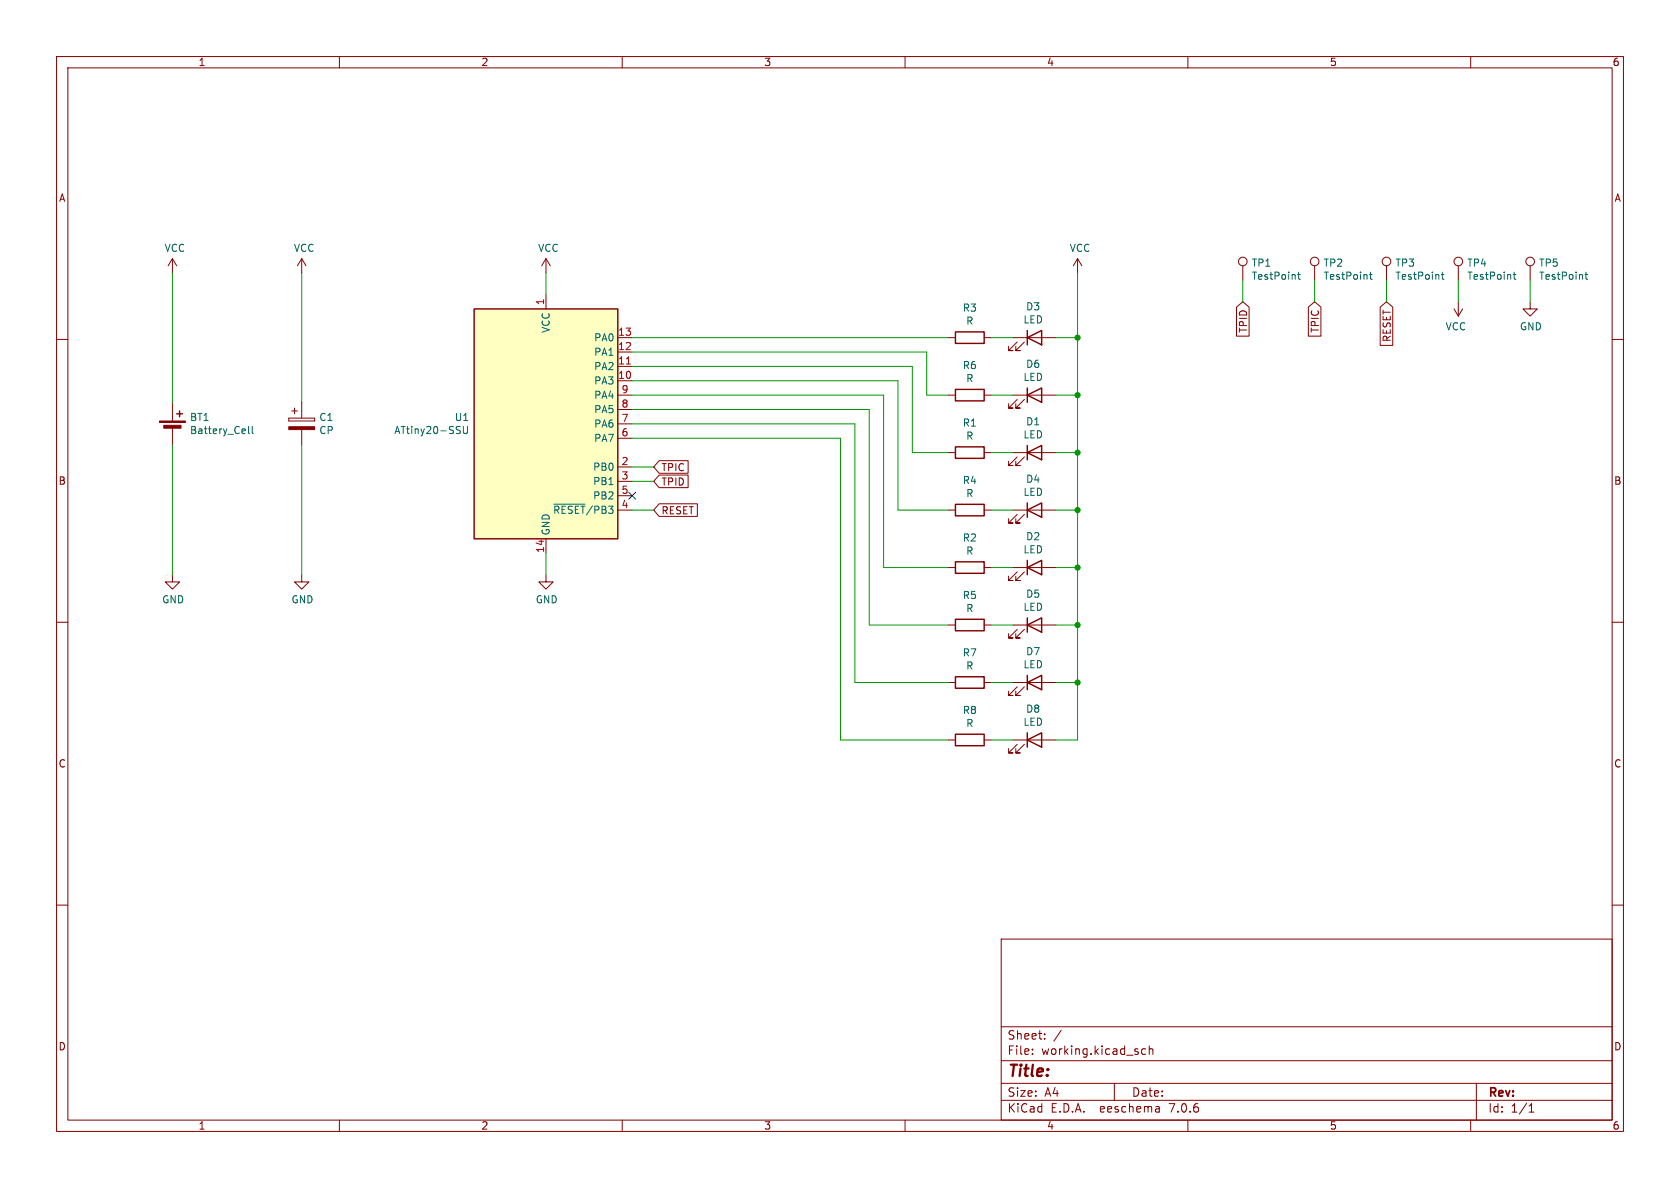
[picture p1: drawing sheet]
(kicad_sch (version 20230121) (generator eeschema)

 (paper "A4")

 (lib_symbols
  (symbol "Connector:TestPoint" (pin_numbers hide) (pin_names (offset 0.762) hide) (in_bom yes) (on_board yes)
   (property "Reference" "TP" (at 0 6.858 0) (effects (font (size 1.27 1.27))))
   (property "Value" "TestPoint" (at 0 5.08 0) (effects (font (size 1.27 1.27))))
   (property "Footprint" "" (at 5.08 0 0) (effects (font (size 1.27 1.27)) hide))
   (property "Datasheet" "~" (at 5.08 0 0) (effects (font (size 1.27 1.27)) hide))
   (symbol "TestPoint_0_1"
    (circle (center 0 3.302) (radius 0.762) (stroke (width 0) (type default)) (fill (type none))))
   (symbol "TestPoint_1_1"
    (pin passive line (at 0 0 90) (length 2.54) (name "1" (effects (font (size 1.27 1.27)))) (number "1" (effects (font (size 1.27 1.27)))))))
  (symbol "Device:Battery_Cell" (pin_numbers hide) (pin_names (offset 0) hide) (in_bom yes) (on_board yes)
   (property "Reference" "BT" (at 2.54 2.54 0) (effects (font (size 1.27 1.27)) (justify left)))
   (property "Value" "Battery_Cell" (at 2.54 0 0) (effects (font (size 1.27 1.27)) (justify left)))
   (property "Footprint" "" (at 0 1.524 90) (effects (font (size 1.27 1.27)) hide))
   (property "Datasheet" "~" (at 0 1.524 90) (effects (font (size 1.27 1.27)) hide))
   (symbol "Battery_Cell_0_1"
    (rectangle (start -2.286 1.778) (end 2.286 1.524) (stroke (width 0) (type default)) (fill (type outline)))
    (rectangle (start -1.524 1.016) (end 1.524 0.508) (stroke (width 0) (type default)) (fill (type outline)))
    (polyline (pts (xy 0 0.762) (xy 0 0)) (stroke (width 0) (type default)) (fill (type none)))
    (polyline (pts (xy 0 1.778) (xy 0 2.54)) (stroke (width 0) (type default)) (fill (type none)))
    (polyline (pts (xy 0.762 3.048) (xy 1.778 3.048)) (stroke (width 0.254) (type default)) (fill (type none)))
    (polyline (pts (xy 1.27 3.556) (xy 1.27 2.54)) (stroke (width 0.254) (type default)) (fill (type none))))
   (symbol "Battery_Cell_1_1"
    (pin passive line (at 0 5.08 270) (length 2.54) (name "+" (effects (font (size 1.27 1.27)))) (number "1" (effects (font (size 1.27 1.27)))))
    (pin passive line (at 0 -2.54 90) (length 2.54) (name "-" (effects (font (size 1.27 1.27)))) (number "2" (effects (font (size 1.27 1.27)))))))
  (symbol "Device:LED" (pin_numbers hide) (pin_names (offset 1.016) hide) (in_bom yes) (on_board yes)
   (property "Reference" "D" (at 0 2.54 0) (effects (font (size 1.27 1.27))))
   (property "Value" "LED" (at 0 -2.54 0) (effects (font (size 1.27 1.27))))
   (property "Footprint" "" (at 0 0 0) (effects (font (size 1.27 1.27)) hide))
   (property "Datasheet" "~" (at 0 0 0) (effects (font (size 1.27 1.27)) hide))
   (symbol "LED_0_1"
    (polyline (pts (xy -1.27 -1.27) (xy -1.27 1.27)) (stroke (width 0.254) (type default)) (fill (type none)))
    (polyline (pts (xy -1.27 0) (xy 1.27 0)) (stroke (width 0) (type default)) (fill (type none)))
    (polyline (pts (xy 1.27 -1.27) (xy 1.27 1.27) (xy -1.27 0) (xy 1.27 -1.27)) (stroke (width 0.254) (type default)) (fill (type none)))
    (polyline (pts (xy -3.048 -0.762) (xy -4.572 -2.286) (xy -3.81 -2.286) (xy -4.572 -2.286) (xy -4.572 -1.524)) (stroke (width 0) (type default)) (fill (type none)))
    (polyline (pts (xy -1.778 -0.762) (xy -3.302 -2.286) (xy -2.54 -2.286) (xy -3.302 -2.286) (xy -3.302 -1.524)) (stroke (width 0) (type default)) (fill (type none))))
   (symbol "LED_1_1"
    (pin passive line (at -3.81 0 0) (length 2.54) (name "K" (effects (font (size 1.27 1.27)))) (number "1" (effects (font (size 1.27 1.27)))))
    (pin passive line (at 3.81 0 180) (length 2.54) (name "A" (effects (font (size 1.27 1.27)))) (number "2" (effects (font (size 1.27 1.27)))))))
  (symbol "Device:R" (pin_numbers hide) (pin_names (offset 0)) (in_bom yes) (on_board yes)
   (property "Reference" "R" (at 2.032 0 90) (effects (font (size 1.27 1.27))))
   (property "Value" "R" (at 0 0 90) (effects (font (size 1.27 1.27))))
   (property "Footprint" "" (at -1.778 0 90) (effects (font (size 1.27 1.27)) hide))
   (property "Datasheet" "~" (at 0 0 0) (effects (font (size 1.27 1.27)) hide))
   (symbol "R_0_1"
    (rectangle (start -1.016 -2.54) (end 1.016 2.54) (stroke (width 0.254) (type default)) (fill (type none))))
   (symbol "R_1_1"
    (pin passive line (at 0 3.81 270) (length 1.27) (name "~" (effects (font (size 1.27 1.27)))) (number "1" (effects (font (size 1.27 1.27)))))
    (pin passive line (at 0 -3.81 90) (length 1.27) (name "~" (effects (font (size 1.27 1.27)))) (number "2" (effects (font (size 1.27 1.27)))))))
  (symbol "power:GND" (power) (pin_names (offset 0)) (in_bom yes) (on_board yes)
   (property "Reference" "#PWR" (at 0 -6.35 0) (effects (font (size 1.27 1.27)) hide))
   (property "Value" "GND" (at 0 -3.81 0) (effects (font (size 1.27 1.27))))
   (property "Footprint" "" (at 0 0 0) (effects (font (size 1.27 1.27)) hide))
   (property "Datasheet" "" (at 0 0 0) (effects (font (size 1.27 1.27)) hide))
   (symbol "GND_0_1"
    (polyline (pts (xy 0 0) (xy 0 -1.27) (xy 1.27 -1.27) (xy 0 -2.54) (xy -1.27 -1.27) (xy 0 -1.27)) (stroke (width 0) (type default)) (fill (type none))))
   (symbol "GND_1_1"
    (pin power_in line (at 0 0 270) (length 0) hide (name "GND" (effects (font (size 1.27 1.27)))) (number "1" (effects (font (size 1.27 1.27)))))))
  (symbol "power:VCC" (power) (pin_names (offset 0)) (in_bom yes) (on_board yes)
   (property "Reference" "#PWR" (at 0 -3.81 0) (effects (font (size 1.27 1.27)) hide))
   (property "Value" "VCC" (at 0 3.81 0) (effects (font (size 1.27 1.27))))
   (property "Footprint" "" (at 0 0 0) (effects (font (size 1.27 1.27)) hide))
   (property "Datasheet" "" (at 0 0 0) (effects (font (size 1.27 1.27)) hide))
   (symbol "VCC_0_1"
    (polyline (pts (xy -0.762 1.27) (xy 0 2.54)) (stroke (width 0) (type default)) (fill (type none)))
    (polyline (pts (xy 0 0) (xy 0 2.54)) (stroke (width 0) (type default)) (fill (type none)))
    (polyline (pts (xy 0 2.54) (xy 0.762 1.27)) (stroke (width 0) (type default)) (fill (type none))))
   (symbol "VCC_1_1"
    (pin power_in line (at 0 0 90) (length 0) hide (name "VCC" (effects (font (size 1.27 1.27)))) (number "1" (effects (font (size 1.27 1.27)))))))
  (symbol "rubylife-rescue:ATtiny20-SSU-MCU_Microchip_ATtiny" (in_bom yes) (on_board yes)
   (property "Reference" "U" (at -12.7 21.59 0) (effects (font (size 1.27 1.27)) (justify left bottom)))
   (property "Value" "MCU_Microchip_ATtiny:ATtiny20-SSU" (at 2.54 -21.59 0) (effects (font (size 1.27 1.27)) (justify left top)))
   (property "Footprint" "Package_SO:SOIC-14_3.9x8.7mm_P1.27mm" (at 0 0 0) (effects (font (size 1.27 1.27) italic) hide))
   (property "Datasheet" "" (at 0 0 0) (effects (font (size 1.27 1.27)) hide))
   (symbol "ATtiny20-SSU-MCU_Microchip_ATtiny_0_1"
    (rectangle (start -12.7 -20.32) (end 12.7 20.32) (stroke (width 0.254) (type solid)) (fill (type background))))
   (symbol "ATtiny20-SSU-MCU_Microchip_ATtiny_1_1"
    (pin power_in line (at 0 22.86 270) (length 2.54) (name "VCC" (effects (font (size 1.27 1.27)))) (number "1" (effects (font (size 1.27 1.27)))))
    (pin bidirectional line (at 15.24 7.62 180) (length 2.54) (name "PA3" (effects (font (size 1.27 1.27)))) (number "10" (effects (font (size 1.27 1.27)))))
    (pin bidirectional line (at 15.24 10.16 180) (length 2.54) (name "PA2" (effects (font (size 1.27 1.27)))) (number "11" (effects (font (size 1.27 1.27)))))
    (pin bidirectional line (at 15.24 12.7 180) (length 2.54) (name "PA1" (effects (font (size 1.27 1.27)))) (number "12" (effects (font (size 1.27 1.27)))))
    (pin bidirectional line (at 15.24 15.24 180) (length 2.54) (name "PA0" (effects (font (size 1.27 1.27)))) (number "13" (effects (font (size 1.27 1.27)))))
    (pin power_in line (at 0 -22.86 90) (length 2.54) (name "GND" (effects (font (size 1.27 1.27)))) (number "14" (effects (font (size 1.27 1.27)))))
    (pin bidirectional line (at 15.24 -7.62 180) (length 2.54) (name "PB0" (effects (font (size 1.27 1.27)))) (number "2" (effects (font (size 1.27 1.27)))))
    (pin bidirectional line (at 15.24 -10.16 180) (length 2.54) (name "PB1" (effects (font (size 1.27 1.27)))) (number "3" (effects (font (size 1.27 1.27)))))
    (pin bidirectional line (at 15.24 -15.24 180) (length 2.54) (name "~{RESET}/PB3" (effects (font (size 1.27 1.27)))) (number "4" (effects (font (size 1.27 1.27)))))
    (pin bidirectional line (at 15.24 -12.7 180) (length 2.54) (name "PB2" (effects (font (size 1.27 1.27)))) (number "5" (effects (font (size 1.27 1.27)))))
    (pin bidirectional line (at 15.24 -2.54 180) (length 2.54) (name "PA7" (effects (font (size 1.27 1.27)))) (number "6" (effects (font (size 1.27 1.27)))))
    (pin bidirectional line (at 15.24 0 180) (length 2.54) (name "PA6" (effects (font (size 1.27 1.27)))) (number "7" (effects (font (size 1.27 1.27)))))
    (pin bidirectional line (at 15.24 2.54 180) (length 2.54) (name "PA5" (effects (font (size 1.27 1.27)))) (number "8" (effects (font (size 1.27 1.27)))))
    (pin bidirectional line (at 15.24 5.08 180) (length 2.54) (name "PA4" (effects (font (size 1.27 1.27)))) (number "9" (effects (font (size 1.27 1.27)))))))
  (symbol "rubylife-rescue:CP-Device" (pin_numbers hide) (pin_names (offset 0.254)) (in_bom yes) (on_board yes)
   (property "Reference" "C" (at 0.635 2.54 0) (effects (font (size 1.27 1.27)) (justify left)))
   (property "Value" "Device:CP" (at 0.635 -2.54 0) (effects (font (size 1.27 1.27)) (justify left)))
   (property "Footprint" "" (at 0.9652 -3.81 0) (effects (font (size 1.27 1.27)) hide))
   (property "Datasheet" "" (at 0 0 0) (effects (font (size 1.27 1.27)) hide))
   (symbol "CP-Device_0_1"
    (rectangle (start -2.286 0.508) (end -2.286 1.016) (stroke (width 0) (type solid)) (fill (type none)))
    (rectangle (start -2.286 0.508) (end 2.286 0.508) (stroke (width 0) (type solid)) (fill (type none)))
    (polyline (pts (xy -1.778 2.286) (xy -0.762 2.286)) (stroke (width 0) (type solid)) (fill (type none)))
    (polyline (pts (xy -1.27 2.794) (xy -1.27 1.778)) (stroke (width 0) (type solid)) (fill (type none)))
    (rectangle (start 2.286 -0.508) (end -2.286 -1.016) (stroke (width 0) (type solid)) (fill (type outline)))
    (rectangle (start 2.286 1.016) (end -2.286 1.016) (stroke (width 0) (type solid)) (fill (type none)))
    (rectangle (start 2.286 1.016) (end 2.286 0.508) (stroke (width 0) (type solid)) (fill (type none))))
   (symbol "CP-Device_1_1"
    (pin passive line (at 0 3.81 270) (length 2.794) (name "~" (effects (font (size 1.27 1.27)))) (number "1" (effects (font (size 1.27 1.27)))))
    (pin passive line (at 0 -3.81 90) (length 2.794) (name "~" (effects (font (size 1.27 1.27)))) (number "2" (effects (font (size 1.27 1.27))))))))

 (junction (at 190.5 80.01) (diameter 0) (color 0 0 0 0))
 (junction (at 190.5 100.33) (diameter 0) (color 0 0 0 0))
 (junction (at 190.5 59.69) (diameter 0) (color 0 0 0 0))
 (junction (at 190.5 69.85) (diameter 0) (color 0 0 0 0))
 (junction (at 190.5 110.49) (diameter 0) (color 0 0 0 0))
 (junction (at 190.5 120.65) (diameter 0) (color 0 0 0 0))
 (junction (at 190.5 90.17) (diameter 0) (color 0 0 0 0))

 (no_connect (at 111.76 87.63))

 (wire (pts (xy 175.26 110.49) (xy 179.07 110.49)) (stroke (width 0) (type default)))
 (wire (pts (xy 96.52 101.6) (xy 96.52 97.79)) (stroke (width 0) (type default)))
 (wire (pts (xy 153.67 110.49) (xy 167.64 110.49)) (stroke (width 0) (type default)))
 (wire (pts (xy 30.48 71.12) (xy 30.48 48.26)) (stroke (width 0) (type default)))
 (wire (pts (xy 175.26 90.17) (xy 179.07 90.17)) (stroke (width 0) (type default)))
 (wire (pts (xy 111.76 62.23) (xy 163.83 62.23)) (stroke (width 0) (type default)))
 (wire (pts (xy 257.81 53.34) (xy 257.81 49.53)) (stroke (width 0) (type default)))
 (wire (pts (xy 153.67 72.39) (xy 153.67 110.49)) (stroke (width 0) (type default)))
 (wire (pts (xy 111.76 67.31) (xy 158.75 67.31)) (stroke (width 0) (type default)))
 (wire (pts (xy 245.11 53.34) (xy 245.11 49.53)) (stroke (width 0) (type default)))
 (wire (pts (xy 151.13 74.93) (xy 151.13 120.65)) (stroke (width 0) (type default)))
 (wire (pts (xy 190.5 90.17) (xy 190.5 100.33)) (stroke (width 0) (type default)))
 (wire (pts (xy 190.5 59.69) (xy 190.5 69.85)) (stroke (width 0) (type default)))
 (wire (pts (xy 186.69 80.01) (xy 190.5 80.01)) (stroke (width 0) (type default)))
 (wire (pts (xy 151.13 120.65) (xy 167.64 120.65)) (stroke (width 0) (type default)))
 (wire (pts (xy 190.5 120.65) (xy 190.5 130.81)) (stroke (width 0) (type default)))
 (wire (pts (xy 186.69 69.85) (xy 190.5 69.85)) (stroke (width 0) (type default)))
 (wire (pts (xy 148.59 77.47) (xy 148.59 130.81)) (stroke (width 0) (type default)))
 (wire (pts (xy 175.26 80.01) (xy 179.07 80.01)) (stroke (width 0) (type default)))
 (wire (pts (xy 111.76 59.69) (xy 167.64 59.69)) (stroke (width 0) (type default)))
 (wire (pts (xy 175.26 100.33) (xy 179.07 100.33)) (stroke (width 0) (type default)))
 (wire (pts (xy 53.34 71.12) (xy 53.34 48.26)) (stroke (width 0) (type default)))
 (wire (pts (xy 175.26 69.85) (xy 179.07 69.85)) (stroke (width 0) (type default)))
 (wire (pts (xy 190.5 100.33) (xy 190.5 110.49)) (stroke (width 0) (type default)))
 (wire (pts (xy 115.57 90.17) (xy 111.76 90.17)) (stroke (width 0) (type default)))
 (wire (pts (xy 161.29 64.77) (xy 161.29 80.01)) (stroke (width 0) (type default)))
 (wire (pts (xy 186.69 100.33) (xy 190.5 100.33)) (stroke (width 0) (type default)))
 (wire (pts (xy 190.5 69.85) (xy 190.5 80.01)) (stroke (width 0) (type default)))
 (wire (pts (xy 219.71 53.34) (xy 219.71 49.53)) (stroke (width 0) (type default)))
 (wire (pts (xy 190.5 48.26) (xy 190.5 59.69)) (stroke (width 0) (type default)))
 (wire (pts (xy 158.75 90.17) (xy 167.64 90.17)) (stroke (width 0) (type default)))
 (wire (pts (xy 115.57 82.55) (xy 111.76 82.55)) (stroke (width 0) (type default)))
 (wire (pts (xy 156.21 100.33) (xy 167.64 100.33)) (stroke (width 0) (type default)))
 (wire (pts (xy 190.5 80.01) (xy 190.5 90.17)) (stroke (width 0) (type default)))
 (wire (pts (xy 111.76 74.93) (xy 151.13 74.93)) (stroke (width 0) (type default)))
 (wire (pts (xy 111.76 77.47) (xy 148.59 77.47)) (stroke (width 0) (type default)))
 (wire (pts (xy 111.76 64.77) (xy 161.29 64.77)) (stroke (width 0) (type default)))
 (wire (pts (xy 156.21 69.85) (xy 156.21 100.33)) (stroke (width 0) (type default)))
 (wire (pts (xy 186.69 110.49) (xy 190.5 110.49)) (stroke (width 0) (type default)))
 (wire (pts (xy 186.69 90.17) (xy 190.5 90.17)) (stroke (width 0) (type default)))
 (wire (pts (xy 232.41 53.34) (xy 232.41 49.53)) (stroke (width 0) (type default)))
 (wire (pts (xy 163.83 69.85) (xy 167.64 69.85)) (stroke (width 0) (type default)))
 (wire (pts (xy 175.26 59.69) (xy 179.07 59.69)) (stroke (width 0) (type default)))
 (wire (pts (xy 175.26 130.81) (xy 179.07 130.81)) (stroke (width 0) (type default)))
 (wire (pts (xy 270.51 53.34) (xy 270.51 49.53)) (stroke (width 0) (type default)))
 (wire (pts (xy 148.59 130.81) (xy 167.64 130.81)) (stroke (width 0) (type default)))
 (wire (pts (xy 30.48 101.6) (xy 30.48 78.74)) (stroke (width 0) (type default)))
 (wire (pts (xy 115.57 85.09) (xy 111.76 85.09)) (stroke (width 0) (type default)))
 (wire (pts (xy 53.34 78.74) (xy 53.34 101.6)) (stroke (width 0) (type default)))
 (wire (pts (xy 161.29 80.01) (xy 167.64 80.01)) (stroke (width 0) (type default)))
 (wire (pts (xy 190.5 130.81) (xy 186.69 130.81)) (stroke (width 0) (type default)))
 (wire (pts (xy 96.52 52.07) (xy 96.52 48.26)) (stroke (width 0) (type default)))
 (wire (pts (xy 158.75 67.31) (xy 158.75 90.17)) (stroke (width 0) (type default)))
 (wire (pts (xy 111.76 72.39) (xy 153.67 72.39)) (stroke (width 0) (type default)))
 (wire (pts (xy 186.69 120.65) (xy 190.5 120.65)) (stroke (width 0) (type default)))
 (wire (pts (xy 175.26 120.65) (xy 179.07 120.65)) (stroke (width 0) (type default)))
 (wire (pts (xy 190.5 110.49) (xy 190.5 120.65)) (stroke (width 0) (type default)))
 (wire (pts (xy 186.69 59.69) (xy 190.5 59.69)) (stroke (width 0) (type default)))
 (wire (pts (xy 111.76 69.85) (xy 156.21 69.85)) (stroke (width 0) (type default)))
 (wire (pts (xy 163.83 62.23) (xy 163.83 69.85)) (stroke (width 0) (type default)))

 (global_label "TPIC" (shape input) (at 232.41 53.34 270) (effects (font (size 1.27 1.27)) (justify right))
  (property "Intersheetrefs" "${INTERSHEET_REFS}" (at 232.41 53.34 0) (effects (font (size 1.27 1.27)) hide)))
 (global_label "TPIC" (shape input) (at 115.57 82.55 0) (effects (font (size 1.27 1.27)) (justify left))
  (property "Intersheetrefs" "${INTERSHEET_REFS}" (at 115.57 82.55 0) (effects (font (size 1.27 1.27)) hide)))
 (global_label "RESET" (shape input) (at 115.57 90.17 0) (effects (font (size 1.27 1.27)) (justify left))
  (property "Intersheetrefs" "${INTERSHEET_REFS}" (at 115.57 90.17 0) (effects (font (size 1.27 1.27)) hide)))
 (global_label "TPID" (shape input) (at 115.57 85.09 0) (effects (font (size 1.27 1.27)) (justify left))
  (property "Intersheetrefs" "${INTERSHEET_REFS}" (at 115.57 85.09 0) (effects (font (size 1.27 1.27)) hide)))
 (global_label "TPID" (shape input) (at 219.71 53.34 270) (effects (font (size 1.27 1.27)) (justify right))
  (property "Intersheetrefs" "${INTERSHEET_REFS}" (at 219.71 53.34 0) (effects (font (size 1.27 1.27)) hide)))
 (global_label "RESET" (shape input) (at 245.11 53.34 270) (effects (font (size 1.27 1.27)) (justify right))
  (property "Intersheetrefs" "${INTERSHEET_REFS}" (at 245.11 53.34 0) (effects (font (size 1.27 1.27)) hide)))

 (symbol (lib_id "Device:LED") (at 182.88 80.01 0) (unit 1) (in_bom yes) (on_board yes) (dnp no)
  (property "Reference" "D1" (at 182.6514 74.5236 0) (effects (font (size 1.27 1.27))))
  (property "Value" "LED" (at 182.6514 76.835 0) (effects (font (size 1.27 1.27))))
  (property "Footprint" "LEDs:LED_1206" (at 182.88 80.01 0) (effects (font (size 1.27 1.27)) hide))
  (property "Datasheet" "~" (at 182.88 80.01 0) (effects (font (size 1.27 1.27)) hide)) (pin "1") (pin "2"))

 (symbol (lib_id "Device:LED") (at 182.88 100.33 0) (unit 1) (in_bom yes) (on_board yes) (dnp no)
  (property "Reference" "D2" (at 182.6514 94.8436 0) (effects (font (size 1.27 1.27))))
  (property "Value" "LED" (at 182.6514 97.155 0) (effects (font (size 1.27 1.27))))
  (property "Footprint" "LEDs:LED_1206" (at 182.88 100.33 0) (effects (font (size 1.27 1.27)) hide))
  (property "Datasheet" "~" (at 182.88 100.33 0) (effects (font (size 1.27 1.27)) hide)) (pin "1") (pin "2"))

 (symbol (lib_id "Device:R") (at 171.45 80.01 270) (unit 1) (in_bom yes) (on_board yes) (dnp no)
  (property "Reference" "R1" (at 171.45 74.7522 90) (effects (font (size 1.27 1.27))))
  (property "Value" "R" (at 171.45 77.0636 90) (effects (font (size 1.27 1.27))))
  (property "Footprint" "kiu-footprint:R_1206" (at 171.45 78.232 90) (effects (font (size 1.27 1.27)) hide))
  (property "Datasheet" "~" (at 171.45 80.01 0) (effects (font (size 1.27 1.27)) hide)) (pin "1") (pin "2"))

 (symbol (lib_id "Device:R") (at 171.45 100.33 270) (unit 1) (in_bom yes) (on_board yes) (dnp no)
  (property "Reference" "R2" (at 171.45 95.0722 90) (effects (font (size 1.27 1.27))))
  (property "Value" "R" (at 171.45 97.3836 90) (effects (font (size 1.27 1.27))))
  (property "Footprint" "kiu-footprint:R_1206" (at 171.45 98.552 90) (effects (font (size 1.27 1.27)) hide))
  (property "Datasheet" "~" (at 171.45 100.33 0) (effects (font (size 1.27 1.27)) hide)) (pin "1") (pin "2"))

 (symbol (lib_id "Device:Battery_Cell") (at 30.48 76.2 0) (unit 1) (in_bom yes) (on_board yes) (dnp no)
  (property "Reference" "BT1" (at 33.4772 73.7616 0) (effects (font (size 1.27 1.27)) (justify left)))
  (property "Value" "Battery_Cell" (at 33.4772 76.073 0) (effects (font (size 1.27 1.27)) (justify left)))
  (property "Footprint" "kiu-footprint:CR2032 SMD" (at 30.48 74.676 90) (effects (font (size 1.27 1.27)) hide))
  (property "Datasheet" "~" (at 30.48 74.676 90) (effects (font (size 1.27 1.27)) hide)) (pin "1") (pin "2"))

 (symbol (lib_id "power:GND") (at 30.48 101.6 0) (unit 1) (in_bom yes) (on_board yes) (dnp no)
  (property "Reference" "#PWR02" (at 30.48 107.95 0) (effects (font (size 1.27 1.27)) hide))
  (property "Value" "GND" (at 30.607 105.9942 0) (effects (font (size 1.27 1.27))))
  (property "Footprint" "" (at 30.48 101.6 0) (effects (font (size 1.27 1.27)) hide))
  (property "Datasheet" "" (at 30.48 101.6 0) (effects (font (size 1.27 1.27)) hide)) (pin "1"))

 (symbol (lib_id "power:VCC") (at 30.48 48.26 0) (unit 1) (in_bom yes) (on_board yes) (dnp no)
  (property "Reference" "#PWR01" (at 30.48 52.07 0) (effects (font (size 1.27 1.27)) hide))
  (property "Value" "VCC" (at 30.9118 43.8658 0) (effects (font (size 1.27 1.27))))
  (property "Footprint" "" (at 30.48 48.26 0) (effects (font (size 1.27 1.27)) hide))
  (property "Datasheet" "" (at 30.48 48.26 0) (effects (font (size 1.27 1.27)) hide)) (pin "1"))

 (symbol (lib_id "rubylife-rescue:ATtiny20-SSU-MCU_Microchip_ATtiny") (at 96.52 74.93 0) (unit 1) (in_bom yes) (on_board yes) (dnp no)
  (property "Reference" "U1" (at 83.058 73.7616 0) (effects (font (size 1.27 1.27)) (justify right)))
  (property "Value" "ATtiny20-SSU" (at 83.058 76.073 0) (effects (font (size 1.27 1.27)) (justify right)))
  (property "Footprint" "Housings_SOIC:SOIC-14_3.9x8.7mm_Pitch1.27mm" (at 96.52 74.93 0) (effects (font (size 1.27 1.27) italic) hide))
  (property "Datasheet" "http://ww1.microchip.com/downloads/en/DeviceDoc/atmel-8235-8-bit-avr-microcontroller-attiny20_datasheet.pdf" (at 96.52 74.93 0) (effects (font (size 1.27 1.27)) hide)) (pin "1") (pin "10") (pin "11") (pin "12") (pin "13") (pin "14") (pin "2") (pin "3") (pin "4") (pin "5") (pin "6") (pin "7") (pin "8") (pin "9"))

 (symbol (lib_id "power:VCC") (at 96.52 48.26 0) (unit 1) (in_bom yes) (on_board yes) (dnp no)
  (property "Reference" "#PWR05" (at 96.52 52.07 0) (effects (font (size 1.27 1.27)) hide))
  (property "Value" "VCC" (at 96.9518 43.8658 0) (effects (font (size 1.27 1.27))))
  (property "Footprint" "" (at 96.52 48.26 0) (effects (font (size 1.27 1.27)) hide))
  (property "Datasheet" "" (at 96.52 48.26 0) (effects (font (size 1.27 1.27)) hide)) (pin "1"))

 (symbol (lib_id "power:GND") (at 96.52 101.6 0) (unit 1) (in_bom yes) (on_board yes) (dnp no)
  (property "Reference" "#PWR06" (at 96.52 107.95 0) (effects (font (size 1.27 1.27)) hide))
  (property "Value" "GND" (at 96.647 105.9942 0) (effects (font (size 1.27 1.27))))
  (property "Footprint" "" (at 96.52 101.6 0) (effects (font (size 1.27 1.27)) hide))
  (property "Datasheet" "" (at 96.52 101.6 0) (effects (font (size 1.27 1.27)) hide)) (pin "1"))

 (symbol (lib_id "power:VCC") (at 190.5 48.26 0) (unit 1) (in_bom yes) (on_board yes) (dnp no)
  (property "Reference" "#PWR07" (at 190.5 52.07 0) (effects (font (size 1.27 1.27)) hide))
  (property "Value" "VCC" (at 190.9318 43.8658 0) (effects (font (size 1.27 1.27))))
  (property "Footprint" "" (at 190.5 48.26 0) (effects (font (size 1.27 1.27)) hide))
  (property "Datasheet" "" (at 190.5 48.26 0) (effects (font (size 1.27 1.27)) hide)) (pin "1"))

 (symbol (lib_id "Device:R") (at 171.45 59.69 270) (unit 1) (in_bom yes) (on_board yes) (dnp no)
  (property "Reference" "R3" (at 171.45 54.4322 90) (effects (font (size 1.27 1.27))))
  (property "Value" "R" (at 171.45 56.7436 90) (effects (font (size 1.27 1.27))))
  (property "Footprint" "kiu-footprint:R_1206" (at 171.45 57.912 90) (effects (font (size 1.27 1.27)) hide))
  (property "Datasheet" "~" (at 171.45 59.69 0) (effects (font (size 1.27 1.27)) hide)) (pin "1") (pin "2"))

 (symbol (lib_id "Device:LED") (at 182.88 59.69 0) (unit 1) (in_bom yes) (on_board yes) (dnp no)
  (property "Reference" "D3" (at 182.6514 54.2036 0) (effects (font (size 1.27 1.27))))
  (property "Value" "LED" (at 182.6514 56.515 0) (effects (font (size 1.27 1.27))))
  (property "Footprint" "LEDs:LED_1206" (at 182.88 59.69 0) (effects (font (size 1.27 1.27)) hide))
  (property "Datasheet" "~" (at 182.88 59.69 0) (effects (font (size 1.27 1.27)) hide)) (pin "1") (pin "2"))

 (symbol (lib_id "Device:R") (at 171.45 90.17 270) (unit 1) (in_bom yes) (on_board yes) (dnp no)
  (property "Reference" "R4" (at 171.45 84.9122 90) (effects (font (size 1.27 1.27))))
  (property "Value" "R" (at 171.45 87.2236 90) (effects (font (size 1.27 1.27))))
  (property "Footprint" "kiu-footprint:R_1206" (at 171.45 88.392 90) (effects (font (size 1.27 1.27)) hide))
  (property "Datasheet" "~" (at 171.45 90.17 0) (effects (font (size 1.27 1.27)) hide)) (pin "1") (pin "2"))

 (symbol (lib_id "Device:LED") (at 182.88 90.17 0) (unit 1) (in_bom yes) (on_board yes) (dnp no)
  (property "Reference" "D4" (at 182.6514 84.6836 0) (effects (font (size 1.27 1.27))))
  (property "Value" "LED" (at 182.6514 86.995 0) (effects (font (size 1.27 1.27))))
  (property "Footprint" "LEDs:LED_1206" (at 182.88 90.17 0) (effects (font (size 1.27 1.27)) hide))
  (property "Datasheet" "~" (at 182.88 90.17 0) (effects (font (size 1.27 1.27)) hide)) (pin "1") (pin "2"))

 (symbol (lib_id "Device:R") (at 171.45 110.49 270) (unit 1) (in_bom yes) (on_board yes) (dnp no)
  (property "Reference" "R5" (at 171.45 105.2322 90) (effects (font (size 1.27 1.27))))
  (property "Value" "R" (at 171.45 107.5436 90) (effects (font (size 1.27 1.27))))
  (property "Footprint" "kiu-footprint:R_1206" (at 171.45 108.712 90) (effects (font (size 1.27 1.27)) hide))
  (property "Datasheet" "~" (at 171.45 110.49 0) (effects (font (size 1.27 1.27)) hide)) (pin "1") (pin "2"))

 (symbol (lib_id "Device:R") (at 171.45 69.85 270) (unit 1) (in_bom yes) (on_board yes) (dnp no)
  (property "Reference" "R6" (at 171.45 64.5922 90) (effects (font (size 1.27 1.27))))
  (property "Value" "R" (at 171.45 66.9036 90) (effects (font (size 1.27 1.27))))
  (property "Footprint" "kiu-footprint:R_1206" (at 171.45 68.072 90) (effects (font (size 1.27 1.27)) hide))
  (property "Datasheet" "~" (at 171.45 69.85 0) (effects (font (size 1.27 1.27)) hide)) (pin "1") (pin "2"))

 (symbol (lib_id "Device:R") (at 171.45 120.65 270) (unit 1) (in_bom yes) (on_board yes) (dnp no)
  (property "Reference" "R7" (at 171.45 115.3922 90) (effects (font (size 1.27 1.27))))
  (property "Value" "R" (at 171.45 117.7036 90) (effects (font (size 1.27 1.27))))
  (property "Footprint" "kiu-footprint:R_1206" (at 171.45 118.872 90) (effects (font (size 1.27 1.27)) hide))
  (property "Datasheet" "~" (at 171.45 120.65 0) (effects (font (size 1.27 1.27)) hide)) (pin "1") (pin "2"))

 (symbol (lib_id "Device:R") (at 171.45 130.81 270) (unit 1) (in_bom yes) (on_board yes) (dnp no)
  (property "Reference" "R8" (at 171.45 125.5522 90) (effects (font (size 1.27 1.27))))
  (property "Value" "R" (at 171.45 127.8636 90) (effects (font (size 1.27 1.27))))
  (property "Footprint" "kiu-footprint:R_1206" (at 171.45 129.032 90) (effects (font (size 1.27 1.27)) hide))
  (property "Datasheet" "~" (at 171.45 130.81 0) (effects (font (size 1.27 1.27)) hide)) (pin "1") (pin "2"))

 (symbol (lib_id "Device:LED") (at 182.88 110.49 0) (unit 1) (in_bom yes) (on_board yes) (dnp no)
  (property "Reference" "D5" (at 182.6514 105.0036 0) (effects (font (size 1.27 1.27))))
  (property "Value" "LED" (at 182.6514 107.315 0) (effects (font (size 1.27 1.27))))
  (property "Footprint" "LEDs:LED_1206" (at 182.88 110.49 0) (effects (font (size 1.27 1.27)) hide))
  (property "Datasheet" "~" (at 182.88 110.49 0) (effects (font (size 1.27 1.27)) hide)) (pin "1") (pin "2"))

 (symbol (lib_id "Device:LED") (at 182.88 69.85 0) (unit 1) (in_bom yes) (on_board yes) (dnp no)
  (property "Reference" "D6" (at 182.6514 64.3636 0) (effects (font (size 1.27 1.27))))
  (property "Value" "LED" (at 182.6514 66.675 0) (effects (font (size 1.27 1.27))))
  (property "Footprint" "LEDs:LED_1206" (at 182.88 69.85 0) (effects (font (size 1.27 1.27)) hide))
  (property "Datasheet" "~" (at 182.88 69.85 0) (effects (font (size 1.27 1.27)) hide)) (pin "1") (pin "2"))

 (symbol (lib_id "Device:LED") (at 182.88 120.65 0) (unit 1) (in_bom yes) (on_board yes) (dnp no)
  (property "Reference" "D7" (at 182.6514 115.1636 0) (effects (font (size 1.27 1.27))))
  (property "Value" "LED" (at 182.6514 117.475 0) (effects (font (size 1.27 1.27))))
  (property "Footprint" "LEDs:LED_1206" (at 182.88 120.65 0) (effects (font (size 1.27 1.27)) hide))
  (property "Datasheet" "~" (at 182.88 120.65 0) (effects (font (size 1.27 1.27)) hide)) (pin "1") (pin "2"))

 (symbol (lib_id "Device:LED") (at 182.88 130.81 0) (unit 1) (in_bom yes) (on_board yes) (dnp no)
  (property "Reference" "D8" (at 182.6514 125.3236 0) (effects (font (size 1.27 1.27))))
  (property "Value" "LED" (at 182.6514 127.635 0) (effects (font (size 1.27 1.27))))
  (property "Footprint" "LEDs:LED_1206" (at 182.88 130.81 0) (effects (font (size 1.27 1.27)) hide))
  (property "Datasheet" "~" (at 182.88 130.81 0) (effects (font (size 1.27 1.27)) hide)) (pin "1") (pin "2"))

 (symbol (lib_id "Connector:TestPoint") (at 219.71 49.53 0) (unit 1) (in_bom yes) (on_board yes) (dnp no)
  (property "Reference" "TP1" (at 221.1832 46.482 0) (effects (font (size 1.27 1.27)) (justify left)))
  (property "Value" "TestPoint" (at 221.1832 48.7934 0) (effects (font (size 1.27 1.27)) (justify left)))
  (property "Footprint" "Measurement_Points:Measurement_Point_Round-SMD-Pad_Small" (at 224.79 49.53 0) (effects (font (size 1.27 1.27)) hide))
  (property "Datasheet" "~" (at 224.79 49.53 0) (effects (font (size 1.27 1.27)) hide)) (pin "1"))

 (symbol (lib_id "Connector:TestPoint") (at 232.41 49.53 0) (unit 1) (in_bom yes) (on_board yes) (dnp no)
  (property "Reference" "TP2" (at 233.8832 46.482 0) (effects (font (size 1.27 1.27)) (justify left)))
  (property "Value" "TestPoint" (at 233.8832 48.7934 0) (effects (font (size 1.27 1.27)) (justify left)))
  (property "Footprint" "Measurement_Points:Measurement_Point_Round-SMD-Pad_Small" (at 237.49 49.53 0) (effects (font (size 1.27 1.27)) hide))
  (property "Datasheet" "~" (at 237.49 49.53 0) (effects (font (size 1.27 1.27)) hide)) (pin "1"))

 (symbol (lib_id "Connector:TestPoint") (at 245.11 49.53 0) (unit 1) (in_bom yes) (on_board yes) (dnp no)
  (property "Reference" "TP3" (at 246.5832 46.482 0) (effects (font (size 1.27 1.27)) (justify left)))
  (property "Value" "TestPoint" (at 246.5832 48.7934 0) (effects (font (size 1.27 1.27)) (justify left)))
  (property "Footprint" "Measurement_Points:Measurement_Point_Round-SMD-Pad_Small" (at 250.19 49.53 0) (effects (font (size 1.27 1.27)) hide))
  (property "Datasheet" "~" (at 250.19 49.53 0) (effects (font (size 1.27 1.27)) hide)) (pin "1"))

 (symbol (lib_id "rubylife-rescue:CP-Device") (at 53.34 74.93 0) (unit 1) (in_bom yes) (on_board yes) (dnp no)
  (property "Reference" "C1" (at 56.3372 73.7616 0) (effects (font (size 1.27 1.27)) (justify left)))
  (property "Value" "CP" (at 56.3372 76.073 0) (effects (font (size 1.27 1.27)) (justify left)))
  (property "Footprint" "Capacitors_Tantalum_SMD:CP_Tantalum_Case-B_EIA-3528-21_Hand" (at 54.3052 78.74 0) (effects (font (size 1.27 1.27)) hide))
  (property "Datasheet" "~" (at 53.34 74.93 0) (effects (font (size 1.27 1.27)) hide)) (pin "1") (pin "2"))

 (symbol (lib_id "power:VCC") (at 53.34 48.26 0) (unit 1) (in_bom yes) (on_board yes) (dnp no)
  (property "Reference" "#PWR03" (at 53.34 52.07 0) (effects (font (size 1.27 1.27)) hide))
  (property "Value" "VCC" (at 53.7718 43.8658 0) (effects (font (size 1.27 1.27))))
  (property "Footprint" "" (at 53.34 48.26 0) (effects (font (size 1.27 1.27)) hide))
  (property "Datasheet" "" (at 53.34 48.26 0) (effects (font (size 1.27 1.27)) hide)) (pin "1"))

 (symbol (lib_id "power:GND") (at 53.34 101.6 0) (unit 1) (in_bom yes) (on_board yes) (dnp no)
  (property "Reference" "#PWR04" (at 53.34 107.95 0) (effects (font (size 1.27 1.27)) hide))
  (property "Value" "GND" (at 53.467 105.9942 0) (effects (font (size 1.27 1.27))))
  (property "Footprint" "" (at 53.34 101.6 0) (effects (font (size 1.27 1.27)) hide))
  (property "Datasheet" "" (at 53.34 101.6 0) (effects (font (size 1.27 1.27)) hide)) (pin "1"))

 (symbol (lib_id "Connector:TestPoint") (at 257.81 49.53 0) (unit 1) (in_bom yes) (on_board yes) (dnp no)
  (property "Reference" "TP4" (at 259.2832 46.482 0) (effects (font (size 1.27 1.27)) (justify left)))
  (property "Value" "TestPoint" (at 259.2832 48.7934 0) (effects (font (size 1.27 1.27)) (justify left)))
  (property "Footprint" "Measurement_Points:Measurement_Point_Round-SMD-Pad_Small" (at 262.89 49.53 0) (effects (font (size 1.27 1.27)) hide))
  (property "Datasheet" "~" (at 262.89 49.53 0) (effects (font (size 1.27 1.27)) hide)) (pin "1"))

 (symbol (lib_id "Connector:TestPoint") (at 270.51 49.53 0) (unit 1) (in_bom yes) (on_board yes) (dnp no)
  (property "Reference" "TP5" (at 271.9832 46.482 0) (effects (font (size 1.27 1.27)) (justify left)))
  (property "Value" "TestPoint" (at 271.9832 48.7934 0) (effects (font (size 1.27 1.27)) (justify left)))
  (property "Footprint" "Measurement_Points:Measurement_Point_Round-SMD-Pad_Small" (at 275.59 49.53 0) (effects (font (size 1.27 1.27)) hide))
  (property "Datasheet" "~" (at 275.59 49.53 0) (effects (font (size 1.27 1.27)) hide)) (pin "1"))

 (symbol (lib_id "power:VCC") (at 257.81 53.34 180) (unit 1) (in_bom yes) (on_board yes) (dnp no)
  (property "Reference" "#PWR0101" (at 257.81 49.53 0) (effects (font (size 1.27 1.27)) hide))
  (property "Value" "VCC" (at 257.3782 57.7342 0) (effects (font (size 1.27 1.27))))
  (property "Footprint" "" (at 257.81 53.34 0) (effects (font (size 1.27 1.27)) hide))
  (property "Datasheet" "" (at 257.81 53.34 0) (effects (font (size 1.27 1.27)) hide)) (pin "1"))

 (symbol (lib_id "power:GND") (at 270.51 53.34 0) (unit 1) (in_bom yes) (on_board yes) (dnp no)
  (property "Reference" "#PWR0102" (at 270.51 59.69 0) (effects (font (size 1.27 1.27)) hide))
  (property "Value" "GND" (at 270.637 57.7342 0) (effects (font (size 1.27 1.27))))
  (property "Footprint" "" (at 270.51 53.34 0) (effects (font (size 1.27 1.27)) hide))
  (property "Datasheet" "" (at 270.51 53.34 0) (effects (font (size 1.27 1.27)) hide)) (pin "1"))

 (sheet_instances (path "" (page "1"))))
